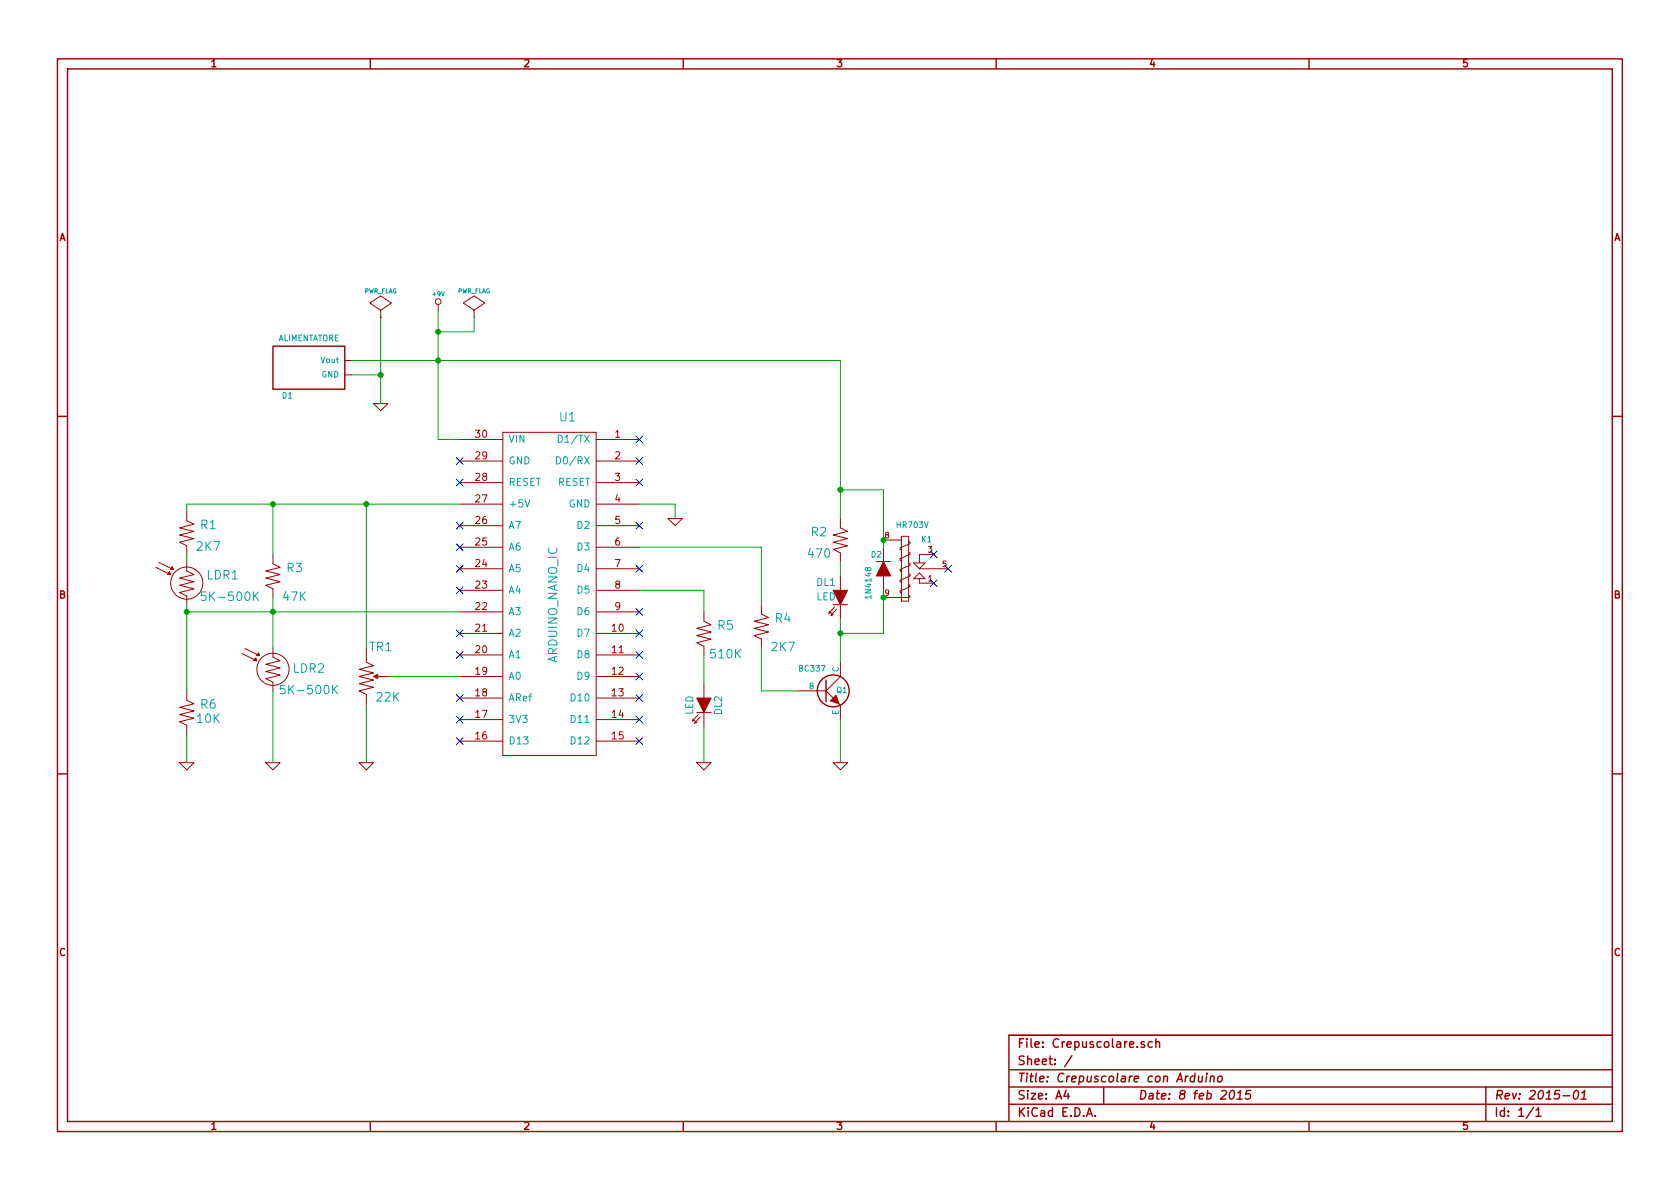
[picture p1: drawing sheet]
EESchema Schematic File Version 2
LIBS:Ln_R-C-L
LIBS:LnConnectors
LIBS:LnDevice
LIBS:LnDiodiTransistors
LIBS:LnArduino_uno
LIBS:LnMicroController
LIBS:LnRegulators
LIBS:LnSample
LIBS:power
LIBS:device
LIBS:transistors
LIBS:conn
LIBS:linear
LIBS:regul
LIBS:74xx
LIBS:cmos4000
LIBS:adc-dac
LIBS:memory
LIBS:xilinx
LIBS:special
LIBS:microcontrollers
LIBS:dsp
LIBS:microchip
LIBS:analog_switches
LIBS:motorola
LIBS:texas
LIBS:intel
LIBS:audio
LIBS:interface
LIBS:digital-audio
LIBS:philips
LIBS:display
LIBS:cypress
LIBS:siliconi
LIBS:opto
LIBS:atmel
LIBS:contrib
LIBS:valves
LIBS:Crepuscolare-cache
EELAYER 27 0
EELAYER END
$Descr A4 11693 8268
encoding utf-8
Sheet 1 1
Title "Crepuscolare con Arduino"
Date "8 feb 2015"
Rev "2015-01"
Comp ""
Comment1 ""
Comment2 ""
Comment3 ""
Comment4 ""
$EndDescr
$Comp
L ARDUINO_NANO_IC U1
U 1 1
P 4450 3050
F 0 "U1" H 4950 3200 60  0000 C CNN
F 1 "ARDUINO_NANO_IC" V 5050 1900 60  0000 C CNN
F 2 "" H 5150 800 60  0000 C CNN
F 3 "" H 5150 800 60  0000 C CNN
	1    4450 3050
	-1   0    0    -1  
$EndComp
$Comp
L RESISTOR R3
U 1 1
P 1900 4000
F 0 "R3" H 2050 4050 60  0000 C CNN
F 1 "47K" H 2050 3850 60  0000 C CNN
F 2 "~" H 1900 4000 60  0000 C CNN
F 3 "~" H 1900 4000 60  0000 C CNN
	1    1900 4000
	1    0    0    -1  
$EndComp
$Comp
L POT TR1
U 1 1
P 2550 4500
F 0 "TR1" H 2650 4500 60  0000 C CNN
F 1 "22K" H 2700 4150 60  0000 C CNN
F 2 "~" H 2550 4500 60  0000 C CNN
F 3 "~" H 2550 4500 60  0000 C CNN
	1    2550 4500
	1    0    0    -1  
$EndComp
$Comp
L LDR LDR2
U 1 1
P 1900 4650
F 0 "LDR2" H 2150 4650 60  0000 C CNN
F 1 "5K-500K" H 2150 4500 60  0000 C CNN
F 2 "~" H 1900 4650 60  0000 C CNN
F 3 "~" H 1900 4650 60  0000 C CNN
	1    1900 4650
	1    0    0    -1  
$EndComp
Wire Wire Line
	1300 3500 3200 3500
Wire Wire Line
	1900 3500 1900 3850
$Comp
L GND #PWR5
U 1 1
P 1900 5300
F 0 "#PWR5" H 1900 5300 30  0001 C CNN
F 1 "GND" H 1900 5230 30  0001 C CNN
F 2 "" H 1900 5300 60  0000 C CNN
F 3 "" H 1900 5300 60  0000 C CNN
	1    1900 5300
	1    0    0    -1  
$EndComp
Wire Wire Line
	1900 4150 1900 4500
Wire Wire Line
	1900 4800 1900 5300
Wire Wire Line
	2700 4700 3200 4700
Wire Wire Line
	2550 4500 2550 3500
Connection ~ 2550 3500
$Comp
L GND #PWR6
U 1 1
P 2550 5300
F 0 "#PWR6" H 2550 5300 30  0001 C CNN
F 1 "GND" H 2550 5230 30  0001 C CNN
F 2 "" H 2550 5300 60  0000 C CNN
F 3 "" H 2550 5300 60  0000 C CNN
	1    2550 5300
	1    0    0    -1  
$EndComp
Wire Wire Line
	2550 4900 2550 5300
$Comp
L LED DL2
U 1 1
P 4900 4900
F 0 "DL2" H 4900 5000 50  0000 C CNN
F 1 "LED" H 4900 4800 50  0000 C CNN
F 2 "~" H 4900 4900 60  0000 C CNN
F 3 "~" H 4900 4900 60  0000 C CNN
	1    4900 4900
	0    1    1    0   
$EndComp
$Comp
L RELAY_1RT K1
U 1 1
P 6350 4000
F 0 "K1" H 6450 4250 40  0000 C CNN
F 1 "HR703V" H 6350 4350 40  0000 C CNN
F 2 "~" H 6350 4020 60  0000 C CNN
F 3 "~" H 6350 4020 60  0000 C CNN
	1    6350 4000
	1    0    0    -1  
$EndComp
$Comp
L LED DL1
U 1 1
P 5850 4150
F 0 "DL1" V 5750 4050 50  0000 C CNN
F 1 "LED" V 5850 4050 50  0000 C CNN
F 2 "~" H 5850 4150 60  0000 C CNN
F 3 "~" H 5850 4150 60  0000 C CNN
	1    5850 4150
	0    1    1    0   
$EndComp
$Comp
L DIODE D2
U 1 1
P 6150 3950
F 0 "D2" V 6250 4000 40  0000 C CNN
F 1 "1N4148" H 6050 4050 40  0000 C CNN
F 2 "~" H 6150 3950 60  0000 C CNN
F 3 "~" H 6150 3950 60  0000 C CNN
	1    6150 3950
	0    -1   -1   0   
$EndComp
$Comp
L NPN Q1
U 1 1
P 5750 4800
F 0 "Q1" H 5900 4800 40  0000 R CNN
F 1 "BC337" H 5750 4950 40  0000 R CNN
F 2 "~" H 5750 4800 60  0000 C CNN
F 3 "~" H 5750 4800 60  0000 C CNN
	1    5750 4800
	1    0    0    -1  
$EndComp
$Comp
L RESISTOR R5
U 1 1
P 4900 4400
F 0 "R5" H 5050 4450 60  0000 C CNN
F 1 "510K" H 5050 4250 60  0000 C CNN
F 2 "~" H 4900 4400 60  0000 C CNN
F 3 "~" H 4900 4400 60  0000 C CNN
	1    4900 4400
	1    0    0    -1  
$EndComp
$Comp
L RESISTOR R2
U 1 1
P 5850 3750
F 0 "R2" H 5700 3800 60  0000 C CNN
F 1 "470" H 5700 3650 60  0000 C CNN
F 2 "~" H 5850 3750 60  0000 C CNN
F 3 "~" H 5850 3750 60  0000 C CNN
	1    5850 3750
	1    0    0    -1  
$EndComp
$Comp
L GND #PWR7
U 1 1
P 4900 5300
F 0 "#PWR7" H 4900 5300 30  0001 C CNN
F 1 "GND" H 4900 5230 30  0001 C CNN
F 2 "" H 4900 5300 60  0000 C CNN
F 3 "" H 4900 5300 60  0000 C CNN
	1    4900 5300
	1    0    0    -1  
$EndComp
$Comp
L GND #PWR8
U 1 1
P 5850 5300
F 0 "#PWR8" H 5850 5300 30  0001 C CNN
F 1 "GND" H 5850 5230 30  0001 C CNN
F 2 "" H 5850 5300 60  0000 C CNN
F 3 "" H 5850 5300 60  0000 C CNN
	1    5850 5300
	1    0    0    -1  
$EndComp
Wire Wire Line
	4900 5050 4900 5300
Wire Wire Line
	5850 5000 5850 5300
Wire Wire Line
	4450 4100 4900 4100
Wire Wire Line
	4900 4100 4900 4250
Wire Wire Line
	4900 4550 4900 4750
Wire Wire Line
	4450 3800 5300 3800
Wire Wire Line
	5300 4800 5550 4800
$Comp
L RESISTOR R4
U 1 1
P 5300 4350
F 0 "R4" H 5450 4400 60  0000 C CNN
F 1 "2K7" H 5450 4200 60  0000 C CNN
F 2 "~" H 5300 4350 60  0000 C CNN
F 3 "~" H 5300 4350 60  0000 C CNN
	1    5300 4350
	1    0    0    -1  
$EndComp
Wire Wire Line
	5300 3800 5300 4200
Wire Wire Line
	5300 4500 5300 4800
Wire Wire Line
	5850 4300 5850 4600
Wire Wire Line
	5850 3900 5850 4000
$Comp
L ALIMENTATORE D1
U 1 1
P 2200 2350
F 0 "D1" H 2000 1950 40  0000 C CNN
F 1 "ALIMENTATORE" H 2150 2350 40  0000 C CNN
F 2 "~" H 2200 2325 60  0000 C CNN
F 3 "~" H 2200 2325 60  0000 C CNN
	1    2200 2350
	1    0    0    -1  
$EndComp
$Comp
L GND #PWR2
U 1 1
P 2650 2800
F 0 "#PWR2" H 2650 2800 30  0001 C CNN
F 1 "GND" H 2650 2730 30  0001 C CNN
F 2 "" H 2650 2800 60  0000 C CNN
F 3 "" H 2650 2800 60  0000 C CNN
	1    2650 2800
	1    0    0    -1  
$EndComp
Wire Wire Line
	2450 2600 2650 2600
Wire Wire Line
	2650 2200 2650 2800
Wire Wire Line
	2450 2500 5850 2500
Wire Wire Line
	5850 2500 5850 3600
Wire Wire Line
	6150 3400 6150 3800
Wire Wire Line
	6150 3400 5850 3400
Connection ~ 5850 3400
Connection ~ 6150 3750
Wire Wire Line
	6150 4100 6150 4400
Wire Wire Line
	6150 4400 5850 4400
Connection ~ 5850 4400
Connection ~ 6150 4150
NoConn ~ 4450 3050
NoConn ~ 4450 3200
NoConn ~ 4450 3350
NoConn ~ 4450 3650
NoConn ~ 4450 3950
NoConn ~ 4450 4250
NoConn ~ 4450 4400
NoConn ~ 4450 4550
NoConn ~ 4450 4700
NoConn ~ 4450 4850
NoConn ~ 4450 5000
NoConn ~ 4450 5150
NoConn ~ 3200 5150
NoConn ~ 3200 5000
NoConn ~ 3200 4850
NoConn ~ 3200 4550
NoConn ~ 3200 4400
NoConn ~ 3200 4100
NoConn ~ 3200 3950
NoConn ~ 3200 3800
NoConn ~ 3200 3650
NoConn ~ 3200 3350
NoConn ~ 3200 3200
Wire Wire Line
	3050 2150 3050 3050
Connection ~ 3050 2500
NoConn ~ 6500 4050
NoConn ~ 6600 3950
NoConn ~ 6500 3850
Wire Wire Line
	4700 3500 4700 3600
Wire Wire Line
	4700 3500 4450 3500
$Comp
L GND #PWR3
U 1 1
P 4700 3600
F 0 "#PWR3" H 4700 3600 30  0001 C CNN
F 1 "GND" H 4700 3530 30  0001 C CNN
F 2 "" H 4700 3600 60  0000 C CNN
F 3 "" H 4700 3600 60  0000 C CNN
	1    4700 3600
	1    0    0    -1  
$EndComp
$Comp
L +9V #PWR1
U 1 1
P 3050 2150
F 0 "#PWR1" H 3050 2120 20  0001 C CNN
F 1 "+9V" H 3050 2260 30  0000 C CNN
F 2 "" H 3050 2150 60  0000 C CNN
F 3 "" H 3050 2150 60  0000 C CNN
	1    3050 2150
	1    0    0    -1  
$EndComp
$Comp
L PWR_FLAG #FLG2
U 1 1
P 3300 2200
F 0 "#FLG2" H 3300 2295 30  0001 C CNN
F 1 "PWR_FLAG" H 3300 2380 30  0000 C CNN
F 2 "" H 3300 2200 60  0000 C CNN
F 3 "" H 3300 2200 60  0000 C CNN
	1    3300 2200
	1    0    0    -1  
$EndComp
Wire Wire Line
	3050 3050 3200 3050
$Comp
L PWR_FLAG #FLG1
U 1 1
P 2650 2200
F 0 "#FLG1" H 2650 2295 30  0001 C CNN
F 1 "PWR_FLAG" H 2650 2380 30  0000 C CNN
F 2 "" H 2650 2200 60  0000 C CNN
F 3 "" H 2650 2200 60  0000 C CNN
	1    2650 2200
	1    0    0    -1  
$EndComp
Connection ~ 2650 2600
Wire Wire Line
	3300 2200 3300 2300
Wire Wire Line
	3300 2300 3050 2300
Connection ~ 3050 2300
$Comp
L RESISTOR R6
U 1 1
P 1300 4950
F 0 "R6" H 1450 5000 60  0000 C CNN
F 1 "10K" H 1450 4900 60  0000 C CNN
F 2 "~" H 1300 4950 60  0000 C CNN
F 3 "~" H 1300 4950 60  0000 C CNN
	1    1300 4950
	1    0    0    -1  
$EndComp
$Comp
L LDR LDR1
U 1 1
P 1300 4050
F 0 "LDR1" H 1550 4100 60  0000 C CNN
F 1 "5K-500K" H 1600 3950 60  0000 C CNN
F 2 "~" H 1300 4050 60  0000 C CNN
F 3 "~" H 1300 4050 60  0000 C CNN
	1    1300 4050
	1    0    0    -1  
$EndComp
$Comp
L RESISTOR R1
U 1 1
P 1300 3700
F 0 "R1" H 1450 3750 60  0000 C CNN
F 1 "2K7" H 1450 3600 60  0000 C CNN
F 2 "~" H 1300 3700 60  0000 C CNN
F 3 "~" H 1300 3700 60  0000 C CNN
	1    1300 3700
	1    0    0    -1  
$EndComp
Wire Wire Line
	1300 4250 3200 4250
Connection ~ 1900 4250
Wire Wire Line
	1300 3500 1300 3550
Connection ~ 1900 3500
Wire Wire Line
	1300 3850 1300 3900
Wire Wire Line
	1300 4200 1300 4800
$Comp
L GND #PWR4
U 1 1
P 1300 5300
F 0 "#PWR4" H 1300 5300 30  0001 C CNN
F 1 "GND" H 1300 5230 30  0001 C CNN
F 2 "" H 1300 5300 60  0000 C CNN
F 3 "" H 1300 5300 60  0000 C CNN
	1    1300 5300
	1    0    0    -1  
$EndComp
Wire Wire Line
	1300 5100 1300 5300
Connection ~ 1300 4250
$EndSCHEMATC
